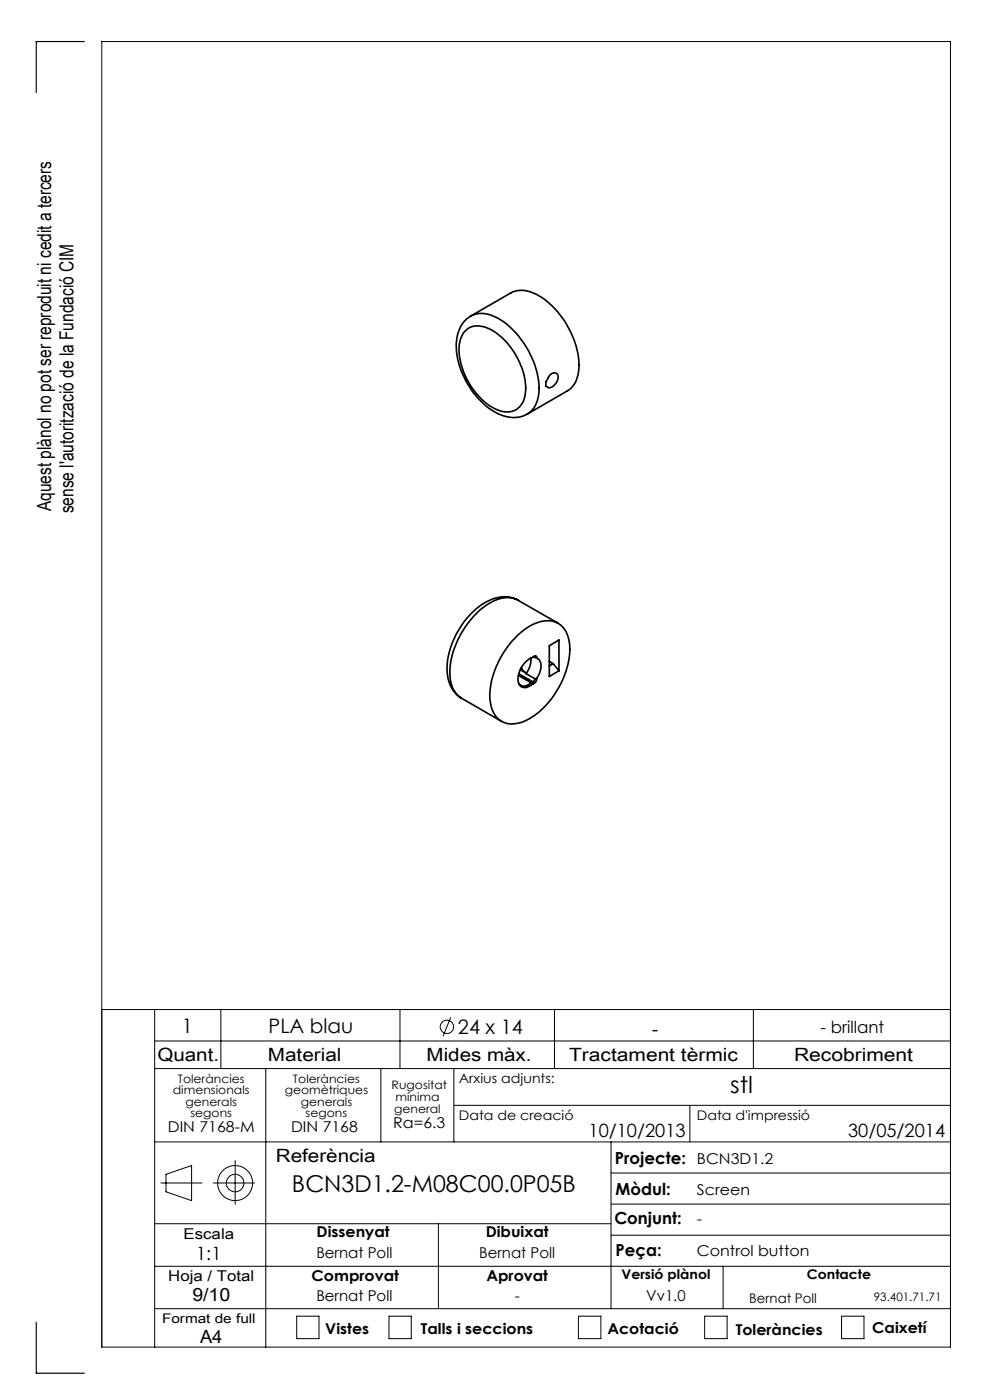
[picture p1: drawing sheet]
<svg xmlns="http://www.w3.org/2000/svg" width="210mm" height="297mm" viewBox="0 0 210 297" stroke-linecap="round" stroke-linejoin="round" font-family="sans-serif">
<g fill="none" stroke="#000" stroke-width=".21">
<path d="M21.6 214.2h180M32.8 214.2v71.6M46.8 214.2v12.5M84.8 214.2v12.5M95.6 215.8l-1.6 4M117.6 214.2v12.5M159.8 214.2v12.5M32.8 220.8h168.8M32.8 226.7h168.8M56.4 226.7v59.1M80.8 226.7v15.5M96.3 226.7v15.5"/>
<path d="M96.3 234.5h105.3M146.3 234.5v7.7M32.8 259.6h96.8M32.8 242.2h168.8M34.1 251h8.8M35.2 249.1l5.4-1.8v7.4l-5.4-1.9zM45.3 251h8.7M49.9 246.2v9.3M93 259.6v18M129.6 242.2v35.4M129.6 255.4h72M129.6 248.8h72"/>
<path d="M32.8 277.6h168.8M32.8 268.6h168.8M62.9 279.2h4.8v4.8h-4.8zM82.5 279.2h4.7v4.8h-4.7zM122.7 279.2h4.8v4.8h-4.8zM129.6 262h72M149.5 279.2h4.7v4.8h-4.7zM153.4 268.6v9M178.5 279.2h4.8v4.8h-4.8zM21.6 285.8h180v-277h-180v277"/>
<circle cx="94.8" cy="217.9" r="1.41"/>
<circle cx="49.9" cy="251" r="3.7"/>
<circle cx="49.9" cy="251" r="1.86"/>
</g>
<path d="M17.9 8.8h-10.2v10.8M7.7 280.5v10.8h10.2" fill="none" stroke="#000" stroke-width=".25"/>
<g fill="none" stroke="#000" stroke-width=".35">
<path d="M98.5 70.4a4 4 0 0 1 5-.8 15 15 0 0 1 7.9 13.7 4 4 0 0 1-6.2 3.5 15.1 15.1 0 0 1-7.8-13.8l.4-1.3zM99.8 67.1l8.5-4.9a5.9 5.9 0 0 1 6.1 .6 18.7 18.7 0 0 1 8.4 15.2 5.6 5.6 0 0 1-2.5 4.9l-8.4 4.9M99.9 67.1a6.8 6.8 0 0 0-3.1 6.6 17.4 17.4 0 0 0 8.9 14.1 6.5 6.5 0 0 0 6.2 0M99.9 67.1a5.8 5.8 0 0 1 6.1 .6 18.5 18.5 0 0 1 8.3 15.7 5.6 5.6 0 0 1-2.4 4.4M116.7 79.5a.94 .94 0 0 1 1.3-.3 .94 .94 0 0 1 .3 1.3 2.01 2.01 0 0 1-2.1 1.7 .63 .63 0 0 1-.4-.9l-.1-.2zM109.7 134.9a9.2 9.2 0 0 1 7.3-3.2 5 5 0 0 1 3.8 5 18.2 18.2 0 0 1-9.3 16.2 5 5 0 0 1-5.9-.5 8.2 8.2 0 0 1-1.4-7.4 19.9 19.9 0 0 1 5.5-10.1zM109.9 127.3a6.9 6.9 0 0 0-7.2 .6 17.5 17.5 0 0 0-7.8 14.8 6.6 6.6 0 0 0 3 5.4M109.9 127.3a5.7 5.7 0 0 0-5.9 .6 18.2 18.2 0 0 0-8.5 15.5 5.5 5.5 0 0 0 2.4 4.7M109.9 127.3l8.5 4.9M112.6 139.6a4.8 4.8 0 0 1-1 3.3M113.2 139.3l.3 .1M113.2 139.3a5.1 5.1 0 0 0-3.2 5.7 1.49 1.49 0 0 0 2.4 .5l.6-.4"/>
<path d="M113.2 139.3a.34 .34 0 0 1 .5-.1 .34 .34 0 0 1 .1 .4M113.3 139.2l.2 .2M113.5 139.4l.3 .2M113.8 139.6a1.99 1.99 0 0 1 .8 2.7l-.8 1.6M116.5 137l2.1-1.2v6.5l-2.1 1.2zM97.9 148.1l8.5 4.9M110 143.3l2.7 1.5M110 142.9l3 1.7M110.4 142.1l.9 .5M110.5 141.8l.2 .1M110.6 141.7l.1 .2M110.7 141.9l.6 .7"/>
<path d="M111.3 142.6l.3 .3M111.6 142.9l1.9 1.1M112.7 144.8a1.64 1.64 0 0 1-2.7 .1M112.7 144.8l.3 .3M113 144.6l-.3 .2M113 144.6l.2 .4M113.2 145l-.2 .1M113.5 144l-.2 .5-.3 .1M113.8 143.9a1.07 1.07 0 0 1-.6 1.1M113.8 143.9l-.3 .1M116.5 140.3l.8 .5M117.3 140.8l1.3 1.5"/>
<path d="M117.3 140.8l-.8 .5"/>
</g>
<g font-size="4.9">
<text x="154.9" y="231.8">stl</text>
<text x="61.9" y="253">BCN3D1.2-M08C00.0P05B</text>
</g>
<g font-size="4.2">
<text x="38.6" y="219">1</text>
<text x="57" y="219.2">PLA blau</text>
<text x="97.1" y="219.4">24 x 14</text>
<text x="138.3" y="219.7">-</text>
</g>
<g font-size="4.1">
<text x="10.9" y="108.4" transform="rotate(-90 10.9 108.4)">Aquest plànol no pot ser reproduit ni cedit a tercers</text>
<text x="15.6" y="108.9" transform="rotate(-90 15.6 108.9)">sense l'autorització de la Fundació CIM</text>
</g>
<g font-size="3.9">
<text x="33.4" y="225">Quant.</text>
<text x="56.8" y="225">Material</text>
<text x="90.5" y="225">Mides màx.</text>
<text x="120.7" y="225">Tractament tèrmic</text>
<text x="168.4" y="225">Recobriment</text>
<text x="124.8" y="241.3">10/10/2013</text>
<text x="179.9" y="241.3">30/05/2014</text>
<text x="58.5" y="246.5">Referència</text>
<text x="41.6" y="267.2">1:1</text>
<text x="40.8" y="276.1">9/10</text>
<text x="42.4" y="284.9">A4</text>
</g>
<g font-size="3.5">
<text x="174.1" y="219.2">- brillant</text>
<text x="130.5" y="246.8">Projecte:</text>
<text x="130.6" y="253.4">Mòdul:</text>
<text x="130.3" y="259.8">Conjunt:</text>
<text x="130.6" y="266.4">Peça:</text>
</g>
<g font-size="3.2">
<text x="83.4" y="239.3">Ra=6.3</text>
<text x="35.6" y="240.1">DIN 7168-M</text>
<text x="61.7" y="240.1">DIN 7168</text>
<text x="147.8" y="246.8">BCN3D1.2</text>
<text x="147.8" y="253.4">Screen</text>
<text x="38.9" y="262.9">Escala</text>
<text x="67.2" y="262.5">Dissenyat</text>
<text x="103" y="262.5">Dibuixat</text>
<text x="147.8" y="259.8">-</text>
<text x="67.1" y="266.8">Bernat Poll</text>
<text x="101.6" y="266.8">Bernat Poll</text>
<text x="147.8" y="266.4">Control button</text>
<text x="35.7" y="271.7">Hoja / Total</text>
<text x="66.1" y="271.7">Comprovat</text>
<text x="103.2" y="271.7">Aprovat</text>
<text x="67.1" y="276.1">Bernat Poll</text>
<text x="109.2" y="276.1">-</text>
<text x="137.1" y="276.1">Vv1.0</text>
<text x="69" y="283.1">Vistes</text>
<text x="89.3" y="283.1">Talls i seccions</text>
<text x="128.8" y="283.1">Acotació</text>
<text x="156.1" y="283.2">Toleràncies</text>
<text x="185" y="282.8">Caixetí</text>
</g>
<g font-size="2.8">
<text x="97.3" y="229.6">Arxius adjunts:</text>
<text x="97.3" y="237.7">Data de creació</text>
<text x="147.8" y="237.7">Data d'impressió</text>
<text x="131.8" y="271.4">Versió plànol</text>
<text x="171.2" y="271.4">Contacte</text>
<text x="34.4" y="280.7">Format de full</text>
<text x="158.9" y="276.3">Bernat Poll</text>
</g>
<g font-size="2.5">
<text x="36.7" y="232.1">dimensionals</text>
<text x="37.7" y="229.6">Toleràncies</text>
<text x="60.4" y="232.1">geomètriques</text>
<text x="62.1" y="229.6">Toleràncies</text>
<text x="83.1" y="231">Rugositat</text>
<text x="83.9" y="233.5">mínima</text>
<text x="39.4" y="234.6">generals</text>
<text x="40.4" y="237.1">segons</text>
<text x="63.8" y="234.6">generals</text>
<text x="64.8" y="237.1">segons</text>
<text x="83.6" y="236.2">general</text>
<text x="185.4" y="276.1">93.401.71.71</text>
</g>
</svg>
